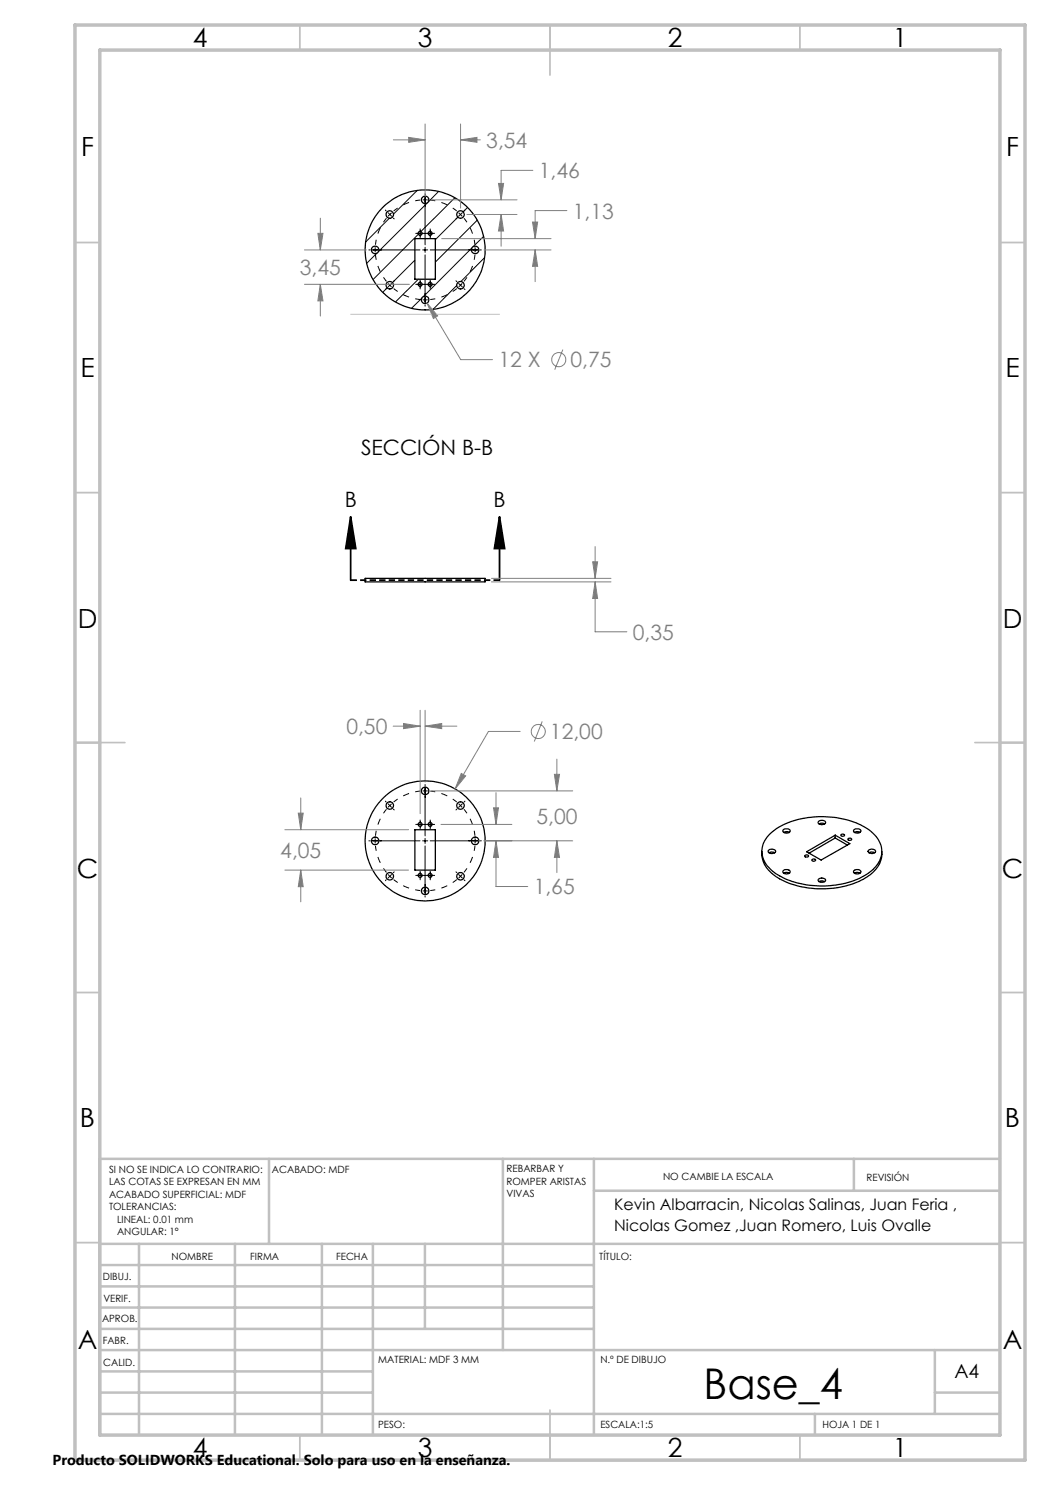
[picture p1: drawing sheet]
<svg xmlns="http://www.w3.org/2000/svg" width="210mm" height="297mm" viewBox="0 0 210 297" stroke-linecap="round" stroke-linejoin="round" font-family="sans-serif">
<g fill="none" stroke="#000" stroke-width=".25">
<path d="M83 47.7h4.1v8.1h-4.1zM73 115.7h24v.7h-24zM83 165.9h4.1v8.1h-4.1zM152.4 170.3a5.8 5.8 0 0 0 3.5 5.5 18.6 18.6 0 0 0 17.5-.4 5.5 5.5 0 0 0 3-5.1M153.6 170.1a.86 .86 0 0 1 1.5 .3 .82 .82 0 0 1-.8 .3 .82 .82 0 0 1-.7-.6zM153.8 167a14.8 14.8 0 0 1 10.5-3.7 15.1 15.1 0 0 1 10.5 3.5 4.6 4.6 0 0 1-.4 7.3 17.1 17.1 0 0 1-13.6 2.8 11.7 11.7 0 0 1-7.7-4.3 4.5 4.5 0 0 1 .7-5.6zM153.8 170.6l.5-.2 .6 .2M156.6 174.2a.85 .85 0 0 1 1.4 .2 .86 .86 0 0 1-1.4-.1zM156.6 166a.79 .79 0 0 1 .8-.3 .79 .79 0 0 1 .6 .6 .85 .85 0 0 1-1.4-.2zM156.7 174.6l.5-.1 .7 .1M156.7 166.5l.5-.2 .7 .2M161 171.1l.3-.1a.24 .24 0 0 1 .4 .1 .24 .24 0 0 1-.2 .3h-.5z"/>
<path d="M161.3 170.4l5.7-3.4 3 1.7-5.8 3.3zM162.4 171.9l.2-.1a.31 .31 0 0 1 .4 0 .31 .31 0 0 1 0 .4 .31 .31 0 0 1-.4 0l-.2-.1zM163.7 175.9a.92 .92 0 0 1 1.4 .2 .89 .89 0 0 1-1.5-.1zM163.7 164.3a.84 .84 0 0 1 1.4 .3 .88 .88 0 0 1-1.5-.1zM163.8 176.3l.4-.1 .7 .1M163.8 164.8l.4-.2 .7 .2M167 167v.6M167 167.6l-5.2 3M167 167.6l2.5 1.4M168.2 167l.4-.2a.25 .25 0 0 1 .3 .3 .25 .25 0 0 1-.4 .1h-.3zM169.6 167.7l.4-.1a.26 .26 0 0 1 .4 .3 .27 .27 0 0 1-.5 .2 .26 .26 0 0 1-.2-.1 .26 .26 0 0 1-.1-.3zM170.7 166a.9 .9 0 0 1 1.5 .3 .92 .92 0 0 1-1.5-.1z"/>
<path d="M170.7 174.2a.86 .86 0 0 1 1.5 .2 .84 .84 0 0 1-1.5-.1zM170.9 174.6l.4-.1 .7 .1M170.9 166.5l.4-.2 .7 .2M173.7 170a.78 .78 0 0 1 1.4 .4 .83 .83 0 0 1-1.5-.2zM173.8 170.6l.5-.2 .6 .2"/>
<circle cx="85" cy="40" r=".74"/>
<circle cx="75" cy="50" r=".75"/>
<circle cx="77.9" cy="42.9" r=".75"/>
<circle cx="77.9" cy="57" r=".74"/>
<circle cx="84" cy="46.7" r=".39"/>
<circle cx="84" cy="56.9" r=".38"/>
<circle cx="85" cy="50" r="12"/>
<circle cx="85" cy="60" r=".74"/>
<circle cx="86" cy="46.7" r=".39"/>
<circle cx="86" cy="56.9" r=".38"/>
<circle cx="92.1" cy="42.9" r=".75"/>
<circle cx="92.1" cy="57" r=".74"/>
<circle cx="95" cy="50" r=".75"/>
<circle cx="85" cy="158.2" r=".74"/>
<circle cx="75" cy="168.2" r=".75"/>
<circle cx="77.9" cy="175.3" r=".74"/>
<circle cx="77.9" cy="161.1" r=".74"/>
<circle cx="84" cy="175.1" r=".39"/>
<circle cx="84" cy="164.9" r=".38"/>
<circle cx="85" cy="168.2" r="12"/>
<circle cx="85" cy="178.2" r=".74"/>
<circle cx="86" cy="175.1" r=".39"/>
<circle cx="86" cy="164.9" r=".38"/>
<circle cx="92.1" cy="175.3" r=".74"/>
<circle cx="92.1" cy="161.1" r=".74"/>
<circle cx="95" cy="168.2" r=".75"/>
</g>
<g fill="none" stroke="#000" stroke-width=".2">
<path d="M83.5 38.1l-4.8 4.7M85 38.7v.2M85 39.5v9.5M87.7 38.3l-2 2.1M91 39.5l-6.8 6.8M73.8 50h.2M74.5 50h9.5M75 49.5v1M75.4 50.6l-2.1 2.1M77.1 42l.1 .2M77.2 57.7l-.1 .2M77.4 57.6l-.8 .9"/>
<path d="M77.6 56.7l.7 .7M77.6 42.5l.7 .7M77.9 43.6l-4.8 4.8M78.3 42.5l-.7 .8M78.3 56.7l-.7 .7M78.7 43.6l.1 .2M83 52l-4.5 4.5M83.1 56.9h1.8M83.1 46.7h1.8M83.7 46.8l-9.1 9.1M83.7 55.8l-4.6 4.6M84 45.8v1.8"/>
<path d="M84 56v1.8M84.4 59.6l-2.1 2.1M84.5 60h1M84.5 40h1M84.5 50h1M85 49.5v1M85 51v9.5M85.1 56.9h1.8M85.1 46.7h1.8M85.4 40.6l-9.7 9.7M86 45.8v1.8M86 56v1.8"/>
<path d="M86 50h9.5M91.2 56.2l.2 .1M91.3 57.1l-4.7 4.8M91.4 43.6l-.2 .2M91.6 43.4l-4.5 4.5M91.7 42.5l.4 .4M91.7 56.7l.4 .3M92.1 42.9l.4 .4M92.1 57l-.4 .4M92.1 42.9l-.4 .3M92.1 57l.4 .4M92.5 56.7l-.4 .3"/>
<path d="M92.5 42.5l-.4 .4M92.8 57.7l.2 .2M93.5 41.5l-.9 .9M94.4 49.6l-9.7 9.7M95 49.5v1M95.5 44l-8.4 8.4M96 50h.3M96.7 47.3l-2 2M96.9 51.5l-4.7 4.8M85 61v.2M84.5 158.2h1M85 156.9v.3"/>
<path d="M85 157.7v9.5M73.8 168.2h.2M74.5 168.2h9.5M75 167.7v1M77.1 160.2l.1 .2M77.2 176l-.1 .1M77.6 174.9l.7 .7M77.6 160.8l.7 .7M78.3 160.8l-.7 .7M78.3 174.9l-.7 .7M78.7 161.8l.1 .2M78.8 174.4l-.1 .1"/>
<path d="M83.1 175.1h1.8M83.1 164.9h1.8M84 164v1.8M84 174.2v1.8M84.5 178.1h1M84.5 168.2h1M85 167.7v1M85 169.2v9.5M85 179.2v.2M85.1 175.1h1.8M85.1 164.9h1.8M86 168.2h9.5"/>
<path d="M86 164v1.8M86 174.2v1.8M91.2 174.4l.2 .1M91.4 161.8l-.2 .2M91.7 160.8l.4 .3M91.7 174.9l.4 .4M92.1 161.1l.4 .4M92.1 175.3l-.4 .3M92.1 175.3l.4 .3M92.1 161.1l-.4 .4M92.5 174.9l-.4 .4M92.5 160.8l-.4 .3"/>
<path d="M92.8 176l.2 .1M93 160.2l-.2 .2M95 167.7v1M96 168.2h.3"/>
</g>
<g fill="none" stroke="#808080" stroke-width=".2">
<path d="M78.7 28h6.3M81.7 27.5l3.3 .5-3.3 .5zM85 24.8v13.9M86.3 40h17.1M92.1 28l3.3-.5v1zM92.1 24.8v16.8M92.1 28h4M99.7 36.7h1l-.5 3.3zM106.6 34.1h-6.4v5.9M60.9 50h12.4M60.9 56.9h21M63.6 46.7h1l-.5 3.3z"/>
<path d="M64.1 56.9l.5 3.3h-1zM64.1 43.6v6.4M64.1 56.9v6.3M88.3 47.7h21.9M93.4 42.9h10M96.8 50h13.4M100.2 42.9l.5 3.3h-1zM100.2 42.9v6.3M106.5 44.4h1l-.5 3.3zM107 50l.5 3.3h-1zM107 50v6.3M113.4 42.1h-6.4v5.6"/>
<path d="M85.4 60.6l2.1 2.6-.8 .5zM85.4 60.6l6.7 11.3h6.4M112.6 69.9l-1.7 4M98.3 116.4h23.9M98.3 115.7h23.9M118.5 112.4h1l-.5 3.3zM119 116.4l.5 3.3h-1zM119 116.4v10h6.4M119 109.3v6.4M60.1 159.6v6.3M78.6 145.2h5.4M80.7 144.7l3.3 .5-3.3 .5z"/>
<path d="M84 142.1v20.6M85 145.2l3.3-.5v1zM85 142.1v14.3M85 145.2h6.4M86.3 158.2h28.2M92.3 154.7l.8 .5-2.1 2.6zM99.2 158.5v6.4M104 146.3h-6.3l-6.7 11.5M108.4 144.3l-1.5 4M110.9 154.9h1l-.5 3.3zM111.4 151.8v6.4M57 165.9h24.7"/>
<path d="M57 174h24.7M59.7 162.6h.9l-.5 3.3zM60.1 174l.5 3.3h-.9zM60.1 174v6.4M88.2 164.9h14.2M96.8 168.2h17.7M98.7 161.6h1l-.5 3.3zM99.2 168.2l.5 3.3h-1zM99.2 168.2v9.1h6.4M111.4 168.2l.5 3.3h-1zM111.4 168.2v6.3"/>
<circle cx="111.8" cy="71.9" r="1.41"/>
<circle cx="107.7" cy="146.3" r="1.41"/>
</g>
<g fill="none" stroke="#000" stroke-width=".2" stroke-dasharray="15.2 1.3 1.3 1.3" stroke-dashoffset="14.2" stroke-linecap="butt">
<path d="M75.1 51a10 10 0 0 0 2.2 5.3M77.3 43.6a10 10 0 0 0-2.2 5.3M78.7 57.7a10 10 0 0 0 5.3 2.2M84 40a10 10 0 0 0-5.3 2.2M86.1 59.9a10 10 0 0 0 5.3-2.2M91.4 42.2a10 10 0 0 0-5.3-2.2M92.8 56.3a10 10 0 0 0 2.2-5.3M95 48.9a10 10 0 0 0-2.2-5.3M84 158.2a10 10 0 0 0-5.3 2.2M75.1 169.2a10 10 0 0 0 2.2 5.3M77.3 161.8a10 10 0 0 0-2.2 5.3M78.7 175.9a10 10 0 0 0 5.3 2.2"/>
<path d="M86.1 178.1a10 10 0 0 0 5.3-2.2M91.4 160.4a10 10 0 0 0-5.3-2.2M92.8 174.5a10 10 0 0 0 2.2-5.3M95 167.1a10 10 0 0 0-2.2-5.3"/>
</g>
<path d="M70.1 103.4l1.1 6.3h-2.1zM70.1 103.4v12.7M99.9 103.4l1 6.3h-2zM99.9 103.4v12.7" fill="none" stroke="#000" stroke-width=".35"/>
<path d="M99.9 116h-29.7" fill="none" stroke="#000" stroke-width=".35" stroke-dasharray="1.3 .6" stroke-linecap="butt"/>
<path d="M70.1 62.9h29.8" fill="none" stroke="#c0c0c0" stroke-width=".2"/>
<g fill="none" stroke="#c0c0c0" stroke-width=".35">
<path d="M60 5v5M110 5v10M160 5v5M15 48.5h5M200 48.5h5M15 98.5h5M200 98.5h5M15 148.5h10M195 148.5h10M15 198.5h5M200 198.5h5M15 248.5h5"/>
<path d="M200 248.5h5M60 287v5M110 282v10M160 287v5"/>
</g>
<g fill="none" stroke="#c0c0c0" stroke-width=".5">
<path d="M53.8 231.8v17M100.6 231.8v38.2M118.8 231.8v55.2M118.8 238.2h81.2M170.8 231.8v6.4M200 231.8h-180v55.2M20 248.8h180M20 257.3h98.8M20 253h98.8M27.8 248.8v38.2M47 248.8v38.2M64.4 248.8v38.2"/>
<path d="M74.6 248.8v38.2M85 248.8v17M20 265.8h98.8M20 261.5h98.8M20 278.5h54.6M20 274.3h54.6M20 270h180M187 278.5h13M187 270v12.8M20 282.8h180M163 282.8v4.2"/>
</g>
<path d="M15 5h190v287h-190zM20 10h180v277h-180z" fill="none" stroke="#c0c0c0" stroke-width=".7"/>
<path d="M99.9 103.4l1 6.3h-2zM70.1 103.4l1.1 6.3h-2.1z" fill="#000"/>
<path d="M119 116.4l.5 3.3h-1zM118.5 112.4h1l-.5 3.3zM92.3 154.7l-1.3 3.1 2.1-2.6zM110.9 154.9h1l-.5 3.3zM111.4 168.2l.5 3.3h-1zM98.7 161.6h1l-.5 3.3zM99.2 168.2l.5 3.3h-1zM59.7 162.6h.9l-.5 3.3zM60.1 174l.5 3.3h-.9zM80.7 144.7l3.3 .5-3.3 .5zM85 145.2l3.3-.5v1zM85.4 60.6l1.3 3.1 .8-.5zM81.7 27.5l3.3 .5-3.3 .5zM92.1 28l3.3-.5v1zM100.2 42.9l.5 3.3h-1zM99.7 36.7h1l-.5 3.3zM106.5 44.4h1l-.5 3.3zM107 50l.5 3.3h-1zM64.1 56.9l.5 3.3h-1zM63.6 46.7h1l-.5 3.3z" fill="#808080"/>
<text font-size="8.5" x="140.7" y="279.7">Base_4</text>
<g font-size="5.3">
<text x="38.5" y="9.5">4</text>
<text x="83.5" y="9.5">3</text>
<text x="133.6" y="9.5">2</text>
<text x="178.6" y="9.5">1</text>
<text x="16.2" y="31.2">F</text>
<text x="201.2" y="31.2">F</text>
<text x="16.1" y="75.5">E</text>
<text x="201.1" y="75.5">E</text>
<text x="15.5" y="125.5">D</text>
<text x="200.5" y="125.5">D</text>
<text x="15.4" y="175.5">C</text>
<text x="200.4" y="175.5">C</text>
<text x="16" y="225.5">B</text>
<text x="201" y="225.5">B</text>
<text x="15.5" y="269.7">A</text>
<text x="200.5" y="269.7">A</text>
<text x="38.5" y="291.5">4</text>
<text x="83.5" y="291.5">3</text>
<text x="133.6" y="291.5">2</text>
<text x="178.6" y="291.5">1</text>
</g>
<g font-size="4.2" fill="#808080">
<text x="97.3" y="29.6">3,54</text>
<text x="107.8" y="35.7">1,46</text>
<text x="114.6" y="43.7">1,13</text>
<text x="60" y="55">3,45</text>
<text x="99.7" y="73.5">12 X</text>
<text x="114.1" y="73.5">0,75</text>
<text x="126.6" y="128">0,35</text>
<text x="69.3" y="146.8">0,50</text>
<text x="110" y="147.8">12,00</text>
<text x="107.3" y="164.8">5,00</text>
<text x="56.1" y="171.6">4,05</text>
<text x="106.7" y="178.9">1,65</text>
</g>
<g font-size="4.2">
<text x="72.2" y="91.1">SECCIÓN B-B</text>
<text x="69" y="101.4">B</text>
<text x="98.7" y="101.4">B</text>
</g>
<text font-size="3.9" x="190.9" y="275.5">A4</text>
<g font-size="3.2">
<text x="122.8" y="241.9">Kevin Albarracin, Nicolas Salinas, Juan Feria ,</text>
<text x="122.8" y="246.1">Nicolas Gomez ,Juan Romero, Luis Ovalle</text>
</g>
<text font-size="2.9" x="10.5" y="292.9">Producto SOLIDWORKS Educational. Solo para uso en la enseñanza.</text>
<g font-size="2">
<text x="21.8" y="234.6">SI NO SE INDICA LO CONTRARIO:</text>
<text x="21.8" y="237.1">LAS COTAS SE EXPRESAN EN MM</text>
<text x="21.8" y="239.6">ACABADO SUPERFICIAL: MDF</text>
<text x="54.4" y="234.6">ACABADO: MDF</text>
<text x="101.3" y="234.5">REBARBAR Y</text>
<text x="101.3" y="237">ROMPER ARISTAS</text>
<text x="101.3" y="239.5">VIVAS</text>
<text x="132.6" y="236">NO CAMBIE LA ESCALA</text>
<text x="173.3" y="236.2">REVISIÓN</text>
<text x="21.8" y="242.1">TOLERANCIAS:</text>
<text x="23.4" y="244.6">LINEAL: 0.01 mm</text>
<text x="23.4" y="247.1">ANGULAR: 1°</text>
<text x="34.3" y="252">NOMBRE</text>
<text x="50" y="251.9">FIRMA</text>
<text x="67.2" y="251.9">FECHA</text>
<text x="119.9" y="251.9">TÍTULO:</text>
<text x="20.6" y="256.1">DIBUJ.</text>
<text x="20.7" y="260.3">VERIF.</text>
<text x="20.4" y="264.4">APROB.</text>
<text x="20.5" y="268.8">FABR.</text>
<text x="20.7" y="273.1">CALID.</text>
<text x="75.6" y="272.5">MATERIAL: MDF 3 MM</text>
<text x="120.1" y="272.5">N.º DE DIBUJO</text>
<text x="75.6" y="285.5">PESO:</text>
<text x="120.1" y="285.6">ESCALA:1:5</text>
<text x="164.5" y="285.6">HOJA 1 DE 1</text>
</g>
</svg>
